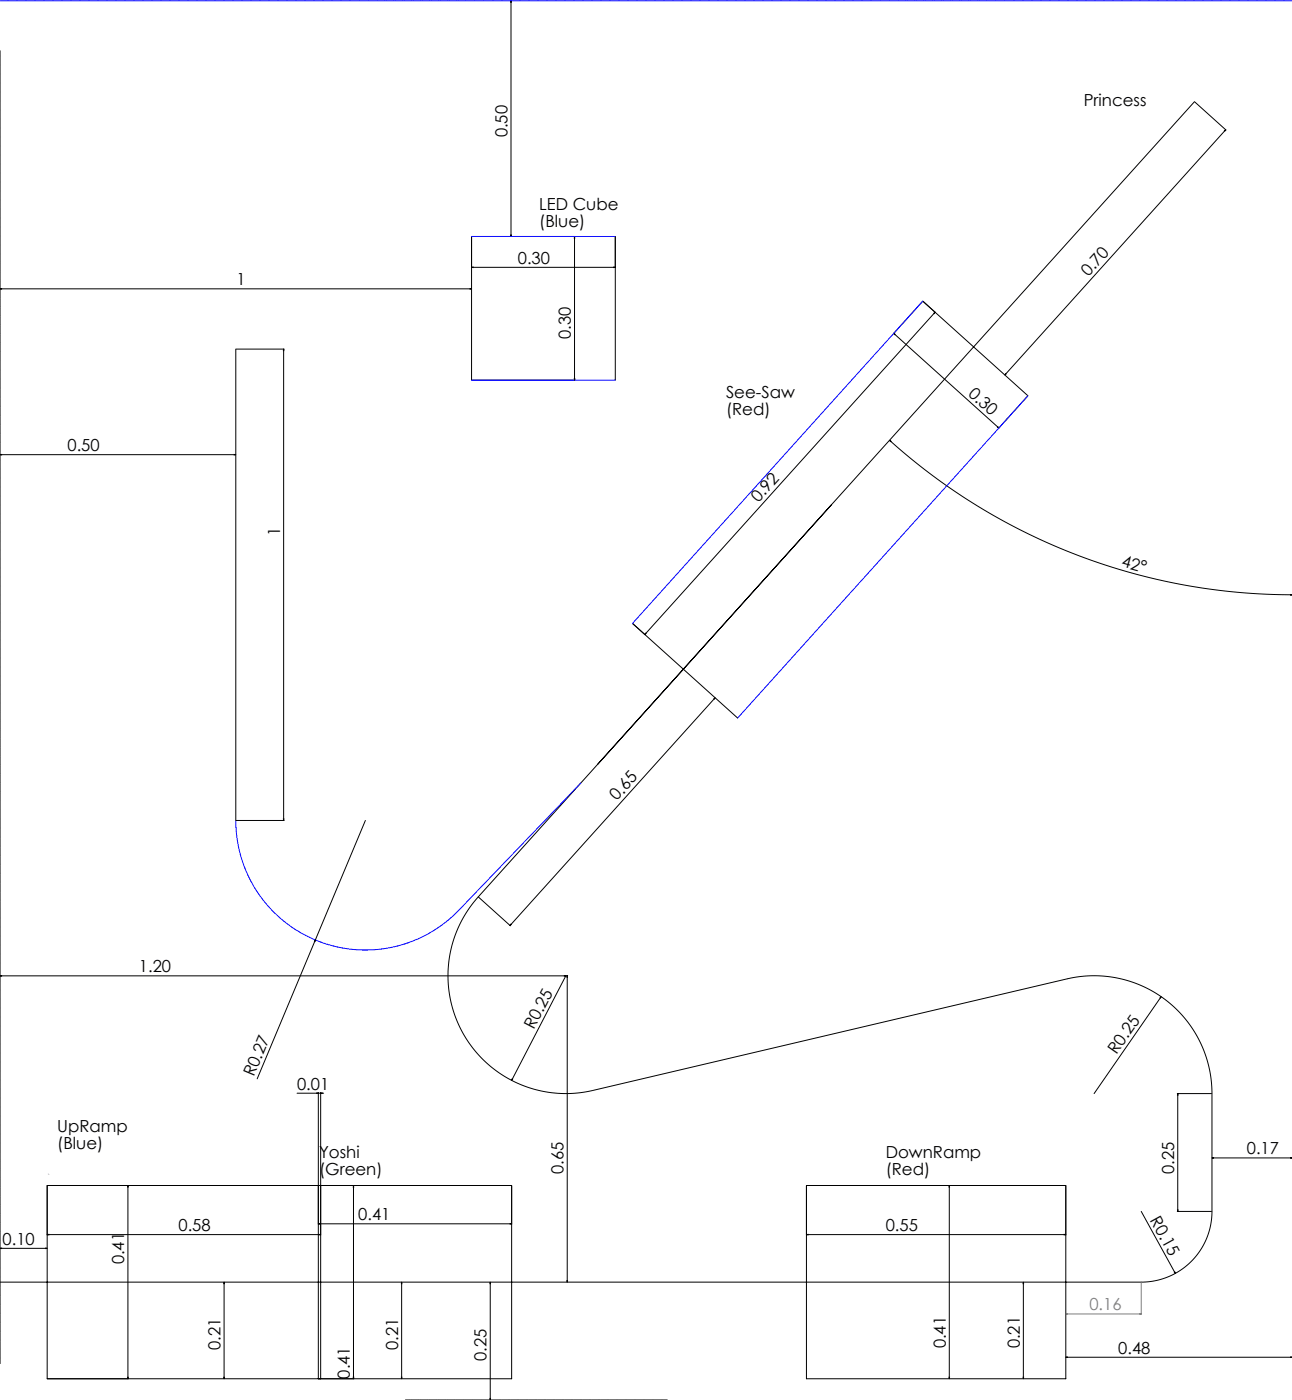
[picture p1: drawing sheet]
<svg xmlns="http://www.w3.org/2000/svg" width="2740mm" height="2970mm" viewBox="0 0 2740 2970" stroke-linecap="round" stroke-linejoin="round" font-family="sans-serif">
<g fill="none" stroke="#000" stroke-width="2.12">
<path d="M1084 2v3zM1084 2v500M2533 216l-1519 1687a250 250 0 0 0-29 294 250 250 0 0 0 272 116l1006-236a250 250 0 0 1 307 243v254l-2 21-4 19-7 19-11 19-12 15-15 16-15 12-21 11-18 7-21 5-22 2h-2422M2534 216l66 60M2597 277l2-2zM2599 275l-468 521M1083 498l1 4zM1000 502v304M1001 502h218M1218 502v304M1218 502l1 3zM1305 502v304"/>
<path d="M1000 567h3zM1000 567h305M1302 567h3zM0 613h3zM0 613h1000M997 612l3 1zM1956 640l-61 68M1957 639l223 201M1958 640l26 23M1981 664l2-2zM1983 662l-615 684M1895 707l223 201"/>
<path d="M1895 707l3 2zM500 741v1000M501 741h102M602 741v3zM602 741v1000M2133 793l-2 3zM1001 806h218M1218 803v3zM2179 840l-61 69M2116 905l2 3zM1886 934l3 2zM1886 934l48 41 43 33 44 32 53 34 53 31 49 25 49 23 58 24 59 21 52 16 60 15 54 11 54 9 62 7 62 5 54 1"/>
<path d="M0 965h3zM0 965h500M497 964l3 1zM2737 1261l3 1zM1341 1323l223 200M1369 1343l-1 3zM1514 1482l3-2zM1517 1480l-435 483M601 1737l1 4zM501 1741h102M775 1741l-230 548M1015 1903l67 61"/>
<path d="M1084 1961l-2 2zM669 1994l-2 3zM0 2070l3 1zM0 2070h1200M1197 2070h3zM1200 2071h.1M1200 2070l-115 222M1201 2070h3M1203 2070v650M1203 2070v3zM2463 2114l-2 3zM2463 2114l-143 206"/>
<path d="M1086 2289l-1 3zM630 2319h56M672 2319h3zM675 2318v196M680 2319h3zM680 2318v196M2497 2320h72M2498 2320v250M2498 2320v3zM2570 2456h4zM2570 2456h170M2737 2456h3z"/>
<path d="M100 2515h985v410h-985zM271 2515l1 3zM271 2515v410M675 2515v410M680 2515v410M750 2515v3zM750 2515v410M1710 2515h550v410h-550zM2013 2515l1 3zM2013 2515v410M2420 2570l73 131M2497 2570h72"/>
<path d="M2497 2567l1 3zM675 2596h3zM675 2596h410M1082 2596h3zM100 2619l3 1zM100 2619h580M677 2619h3zM1710 2619l4 1zM1710 2619h550M2257 2619h3zM0 2648h3zM0 2648h100"/>
<path d="M97 2648h3zM2491 2699l2 2zM475 2720l1 3zM475 2720v205M852 2720l-1 3zM852 2720v205M1040 2720v3zM1040 2720v250M1202 2717l1 3zM2170 2720l1 3zM2170 2720v205M2260 2879h4z"/>
<path d="M2260 2879h480M2737 2879h3zM271 2922v3zM475 2922v3zM749 2922l1 3zM851 2922l1 3zM2013 2922v3zM2170 2922v3zM1039 2967l1 3z"/>
</g>
<path d="M2420 2721v67M2260 2787l4 1zM2260 2787h160M2417 2787h3z" fill="none" stroke="#808080" stroke-width="2.12"/>
<path d="M1000 502h305M1957 639l-616 684M1000 806h305M2180 840l-616 683M1232 1661l-259 270a275 275 0 0 1-301 65 275 275 0 0 1-172-255" fill="none" stroke="#00f" stroke-width="2.12"/>
<path d="M860 2970h555" fill="none" stroke="#000" stroke-width="2.12" stroke-dasharray="15.2 1.3 1.3 1.3" stroke-dashoffset="6.2"/>
<path d="M0 108v2785" fill="none" stroke="#000" stroke-width="2.12" stroke-dasharray="15.2 1.3 1.3 1.3" stroke-dashoffset="5.7"/>
<path d="M0 2h2740" fill="none" stroke="#00f" stroke-width="2.12" stroke-dasharray="15.2 1.3 1.3 1.3" stroke-dashoffset="-.4"/>
<g fill="#000">
<path d="M669 1994l-2 3zM2463 2114l-2 3zM1086 2289l-1 3zM2491 2699l2 2z"/>
<path d="M2597 277l2-2zM2133 793l-2 3z"/>
<path d="M1218 502l1 3zM1218 803v3z"/>
<path d="M0 613h3zM997 612l3 1z"/>
<path d="M1895 707l3 2zM2116 905l2 3z"/>
<path d="M1886 934l3 2zM2737 1261l3 1z"/>
<path d="M1369 1343l-1 3zM1981 664l2-2z"/>
<path d="M1084 1961l-2 2zM1514 1482l3-2z"/>
<path d="M2737 2456h3zM2570 2456h4zM497 964l3 1zM0 965h3zM680 2319h3zM672 2319h3z"/>
<path d="M271 2515l1 3zM271 2922v3zM1203 2070v3zM1202 2717l1 3zM750 2515v3zM749 2922l1 3zM1084 2v3zM1083 498l1 4z"/>
<path d="M2497 2567l1 3zM2498 2320v3z"/>
<path d="M675 2596h3zM1082 2596h3z"/>
<path d="M100 2619l3 1zM677 2619h3zM2260 2879h4zM2737 2879h3zM1000 567h3zM1302 567h3z"/>
<path d="M1710 2619l4 1zM2257 2619h3z"/>
<path d="M97 2648h3zM0 2648h3zM1197 2070h3zM0 2070l3 1z"/>
<path d="M851 2922l1 3zM852 2720l-1 3z"/>
<path d="M1039 2967l1 3zM1040 2720v3zM2013 2922v3zM2013 2515l1 3zM475 2922v3zM475 2720l1 3zM2170 2922v3zM2170 2720l1 3zM601 1737l1 4zM602 741v3z"/>
</g>
<path d="M2417 2787h3zM2260 2787l4 1z" fill="#808080"/>
<g font-size="35.3">
<text x="2298" y="224">Princess</text>
<text x="1076" y="292" transform="rotate(-90 1076 292)">0.50</text>
<text x="1144" y="445">LED Cube</text>
<text x="1144" y="481">(Blue)</text>
<text x="1098" y="559">0.30</text>
<text x="2308" y="587" transform="rotate(-48 2308 587)">0.70</text>
<text x="501" y="605">1</text>
<text x="1211" y="719" transform="rotate(-90 1211 719)">0.30</text>
<text x="2052" y="837" transform="rotate(42 2052 837)">0.30</text>
<text x="1540" y="845">See-Saw</text>
<text x="1540" y="880">(Red)</text>
<text x="143" y="957">0.50</text>
<text x="1608" y="1067" transform="rotate(-48 1608 1067)">0.92</text>
<text x="594" y="1137" transform="rotate(-90 594 1137)">1</text>
<text x="2377" y="1201" transform="rotate(15 2377 1201)">42°</text>
<text x="1308" y="1700" transform="rotate(-48 1308 1700)">0.65</text>
<text x="295" y="2063">1.20</text>
<text x="1132" y="2186" transform="rotate(-63 1132 2186)">R0.25</text>
<text x="2368" y="2238" transform="rotate(-55 2368 2238)">R0.25</text>
<text x="538" y="2286" transform="rotate(-67 538 2286)">R0.27</text>
<text x="630" y="2311">0.01</text>
<text x="122" y="2402">UpRamp</text>
<text x="122" y="2437">(Blue)</text>
<text x="2644" y="2449">0.17</text>
<text x="677" y="2457">Yoshi</text>
<text x="1878" y="2457">DownRamp</text>
<text x="677" y="2492">(Green)</text>
<text x="1195" y="2491" transform="rotate(-90 1195 2491)">0.65</text>
<text x="1878" y="2492">(Red)</text>
<text x="2490" y="2491" transform="rotate(-90 2490 2491)">0.25</text>
<text x="760" y="2589">0.41</text>
<text x="2438" y="2588" transform="rotate(61 2438 2588)">R0.15</text>
<text x="378" y="2611">0.58</text>
<text x="1878" y="2611">0.55</text>
<text x="6" y="2641">0.10</text>
<text x="264" y="2682" transform="rotate(-90 264 2682)">0.41</text>
<text x="2006" y="2860" transform="rotate(-90 2006 2860)">0.41</text>
<text x="2163" y="2860" transform="rotate(-90 2163 2860)">0.21</text>
<text x="468" y="2864" transform="rotate(-90 468 2864)">0.21</text>
<text x="844" y="2864" transform="rotate(-90 844 2864)">0.21</text>
<text x="2372" y="2872">0.48</text>
<text x="1032" y="2887" transform="rotate(-90 1032 2887)">0.25</text>
<text x="742" y="2925" transform="rotate(-90 742 2925)">0.41</text>
</g>
<text font-size="35.3" fill="#808080" x="2310" y="2780">0.16</text>
<text font-size="4.7" x="102" y="2493">&gt;</text>
</svg>
